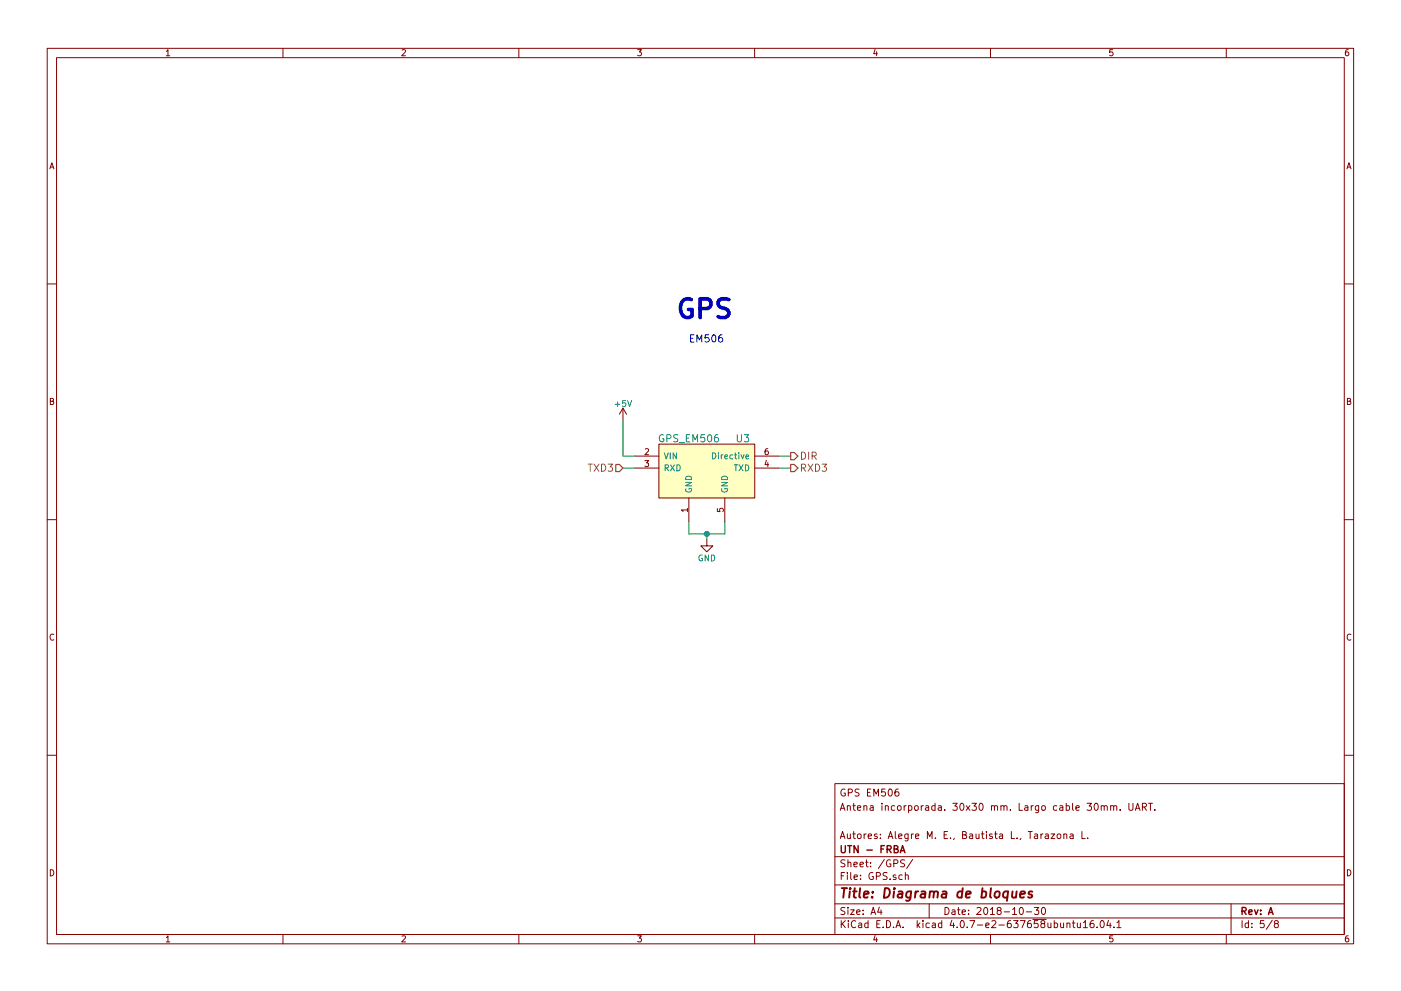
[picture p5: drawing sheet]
EESchema Schematic File Version 2
LIBS:power
LIBS:device
LIBS:switches
LIBS:relays
LIBS:motors
LIBS:transistors
LIBS:conn
LIBS:linear
LIBS:regul
LIBS:74xx
LIBS:cmos4000
LIBS:adc-dac
LIBS:memory
LIBS:xilinx
LIBS:microcontrollers
LIBS:dsp
LIBS:microchip
LIBS:analog_switches
LIBS:motorola
LIBS:texas
LIBS:intel
LIBS:audio
LIBS:interface
LIBS:digital-audio
LIBS:philips
LIBS:display
LIBS:cypress
LIBS:siliconi
LIBS:opto
LIBS:atmel
LIBS:contrib
LIBS:valves
LIBS:dk_RF-Transceiver-Modules
LIBS:acc_mpu6050_gy521_board
LIBS:lpcxpresso_lpc1769_revb
LIBS:gps_em506
LIBS:acc_mpu9250_board
LIBS:pbase-cache
EELAYER 25 0
EELAYER END
$Descr A4 11693 8268
encoding utf-8
Sheet 5 8
Title "Diagrama de bloques "
Date "2018-10-30"
Rev "A"
Comp "UTN - FRBA"
Comment1 "Autores: Alegre M. E., Bautista L., Tarazona L."
Comment2 ""
Comment3 "Antena incorporada. 30x30 mm. Largo cable 30mm. UART."
Comment4 "GPS EM506"
$EndDescr
$Comp
L GPS_EM506 U3
U 1 1
P 5500 3700
F 0 "U3" H 6200 3750 60  0000 C CNN
F 1 "GPS_EM506" H 5750 3750 60  0000 C CNN
F 2 "Connectors_JST:JST_SH_SM06B-SRSS-TB_06x1.00mm_Angled" H 5500 3700 60  0001 C CNN
F 3 "" H 5500 3700 60  0001 C CNN
	1    5500 3700
	1    0    0    -1  
$EndComp
$Comp
L GND #PWR011
U 1 1
P 5900 4500
F 0 "#PWR011" H 5900 4250 50  0001 C CNN
F 1 "GND" H 5900 4350 50  0000 C CNN
F 2 "" H 5900 4500 50  0001 C CNN
F 3 "" H 5900 4500 50  0001 C CNN
	1    5900 4500
	1    0    0    -1  
$EndComp
$Comp
L +5V #PWR012
U 1 1
P 5200 3500
F 0 "#PWR012" H 5200 3350 50  0001 C CNN
F 1 "+5V" H 5200 3640 50  0000 C CNN
F 2 "" H 5200 3500 50  0001 C CNN
F 3 "" H 5200 3500 50  0001 C CNN
	1    5200 3500
	1    0    0    -1  
$EndComp
Wire Wire Line
	5300 3800 5200 3800
Wire Wire Line
	5200 3800 5200 3500
Wire Wire Line
	5750 4350 5750 4450
Wire Wire Line
	5750 4450 6050 4450
Wire Wire Line
	6050 4450 6050 4350
Wire Wire Line
	5900 4500 5900 4450
Connection ~ 5900 4450
Wire Wire Line
	5300 3900 5200 3900
Wire Wire Line
	6500 3800 6600 3800
Wire Wire Line
	6500 3900 6600 3900
Text HLabel 6600 3800 2    60   Output ~ 0
DIR
Text HLabel 6600 3900 2    60   Output ~ 0
RXD3
Text HLabel 5200 3900 0    60   Input ~ 0
TXD3
Text Notes 5650 2650 0    157  ~ 31
GPS
Text Notes 5750 2850 0    60   ~ 0
EM506
$EndSCHEMATC
